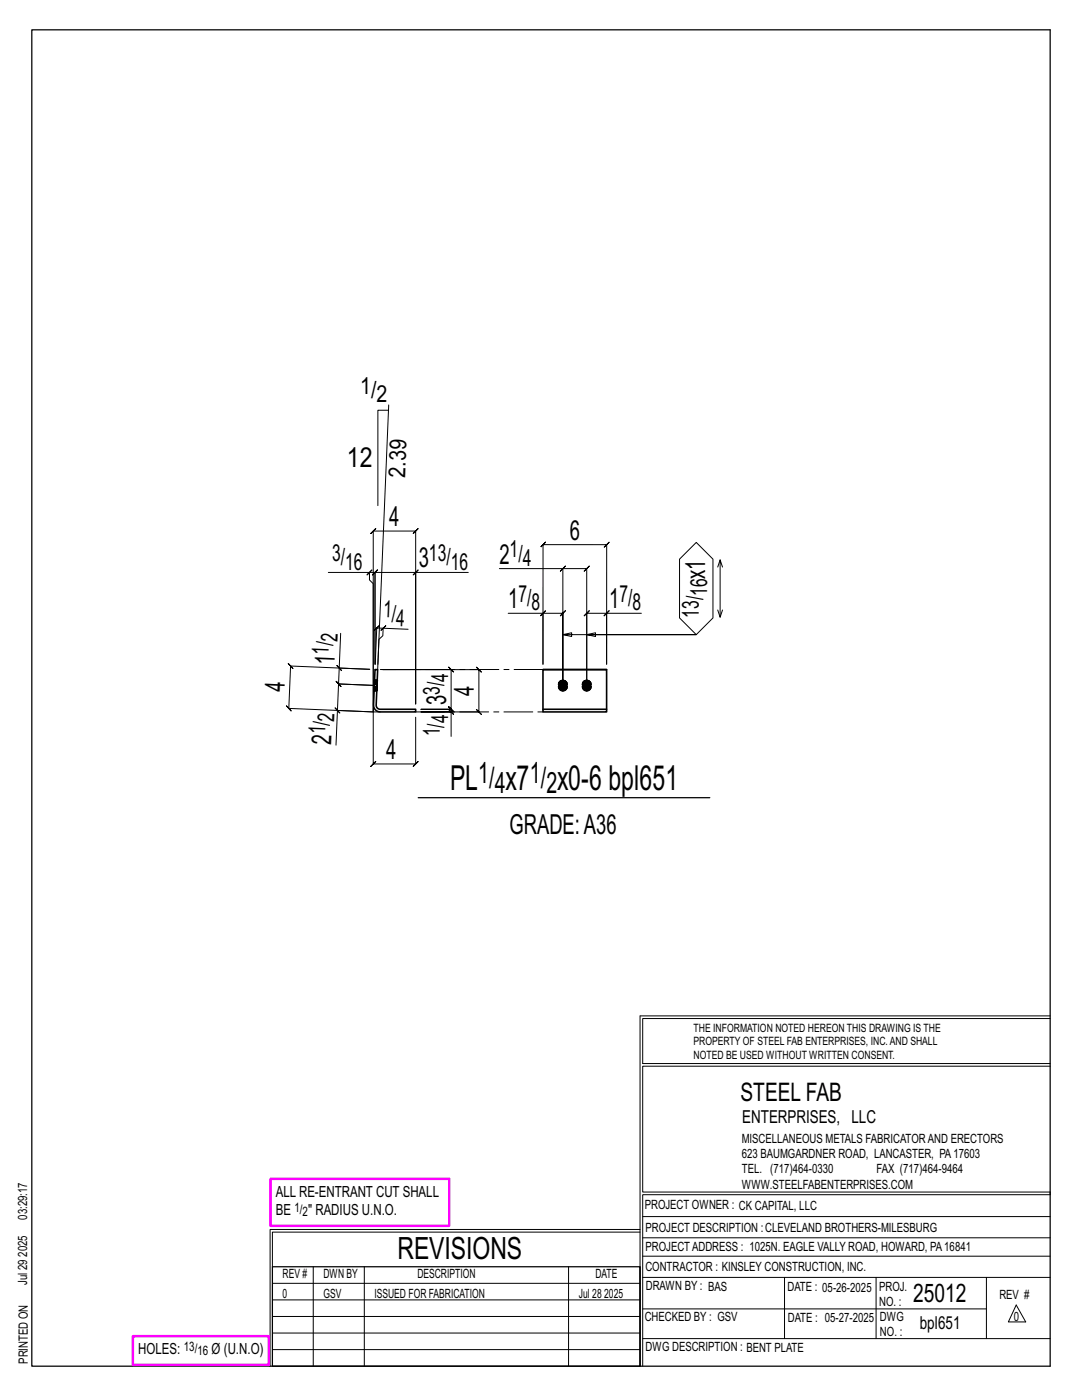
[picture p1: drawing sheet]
<svg xmlns="http://www.w3.org/2000/svg" width="216mm" height="279mm" viewBox="0 0 216 279" stroke-linecap="round" stroke-linejoin="round" font-family="sans-serif">
<g fill="none" stroke="#000" stroke-width=".2">
<path d="M77.5 81.9h-2.1v19M77.6 80.8l-2.2 52.8M65.5 114.2h8.2v1.5l.8 .8v36l-.5 .5 1-1-.5 .5h8.4l-.5 .5 1-1-.5 .5v-9.4M73.2 114.7l1-1zM73.7 114.2h1.1l-.5 .5 1-1-.5 .5v18.4v-18.4l-.5 .5 1-1-.5 .5h8.1M82.9 114.2l.5-.5-1 1zM93.4 114.2h-10.5v26.3v-34.5l.5-.5-1 1 .5-.5h-8.4l.5-.5-1 1 .5-.5v36.1l-16.9-.7 .5 .5-.9-1 .4 .5 .4-8.5 .5 .5-1-1 .5 .5 15.8 .7-6.1-.3 .3-6.9M99.6 113.5h12.7v23.3v-14.4l.5-.5-1 1 .5-.5h-4M112.3 113.5h4.8l-.5 .5 1-1-.5 .5v23.3v-14.4l-.5 .5 1-1-.5 .5h3.9M112.8 113l-1 1zM143.7 111.7l-.5 1.5M144.2 113.2l-.5-1.5v11.5"/>
<path d="M67.2 132.8l1 1zM67.7 133.3l-.1 3.2-.5-.5 .9 1-.4-.5 7.1 .3-7.1-.3-.5-.5 .9 1-.4-.5-.3 5.3M75.9 133.6h14.1l-.5-.5 1 1-.5-.5v8l-.5-.5 1 1-.5-.5h-6h6l-.5-.5 1 1-.5-.5v.5M75.9 125.9l1.1-1zM76.4 133.6h19.2l-.5-.5 1 1-.5-.5v8.5l-.5-.5 1 1-.5-.5h-11.6h6v4.9M76.5 125.4l-1.3-.1 .5-.5-1 1 .5-.5-.3 7.3M81.4 125.6l-4.9-.2-.1 1.5-.8 .7-.2 5M101.4 122.4h6.9v10.2l.1-23.9-.5 .5 1-1-.5 .5h12.7l-.5 .5 1-1-.5 .5-.1 23.9v-10.2h7M108.3 122.4l.5-.5-1 1zM112.3 126.7l1.8 .3v-.7l-1.8 .4h26.6l-3.3-3.4v-11.7l3.3-3.3 3.4 3.3v11.7l-3.4 3.4h-21.8l1.7-.4v.7l-1.7-.3M121 122.4l.5-.5-1 1zM143.2 121.7l.5 1.5 .5-1.5"/>
<path d="M66.9 141.3l.9 1zM74.5 142.1l-7.2-.3-.3 6.9M89.5 141.6l1 1zM127.7 202.7v70M127.7 202.7h81.8M209.5 203.3h-81.3v9h81.3M209.5 212.8h-81.3v25.1h81.3v.5h-81.3v34.3M54.4 259.4h73.3M54.4 256.1h73.3M62.5 252.8v19.9M72.7 252.8v19.9M113.4 252.8v19.9"/>
<path d="M127.7 245.4h-73.8v27.3M127.7 245.9h-73.3v6.9M128.2 242.8h81.3M128.2 254.9h81.3M128.2 250.7h81.3M128.2 247h81.3M156.5 254.9v12.2M174.8 254.9v12.2M196.8 254.9v12.2M54.4 269.3h73.3M54.4 266h73.3M54.4 262.7h73.3"/>
<path d="M128.2 261.2h68.6M128.2 267.1h81.3M202.8 260.4l1.9 3.4h-3.5z"/>
</g>
<path d="M6.3 6h203.2v266.7h-203.2zM83.5 159.2h58.1M54.4 252.8h73.3v19.9h-73.3z" fill="none" stroke="#000" stroke-width=".25"/>
<path d="M54 235.3h35.6v9.3h-35.6zM26.5 266.7h27.1v5.7h-27.1z" fill="none" stroke="#f0f" stroke-width=".5"/>
<path d="M111.7 136a.91 .91 0 0 1 1.1-.1 .91 .91 0 0 1 .4 1.1 .9 .9 0 0 1-1.1 .9 .9 .9 0 0 1-.6-1.3zM116.5 136a.91 .91 0 0 1 1.1-.1 .91 .91 0 0 1 .3 1.1 .9 .9 0 0 1-1.1 .9 .9 .9 0 0 1-.6-1.3z" fill="#000" stroke="#000" stroke-width=".2"/>
<g fill="none" stroke="#000" stroke-width=".32">
<path d="M74.7 135.7v2.2zM74.8 133.6h.6l-.3 7.1 .2 .6 .6 .3h7v.5h-7a1.32 1.32 0 0 1-1.4-1.4zM75.2 137.9h.1M75.2 137.6v.2zM75.2 137.3v.3zM75.2 137v.3zM75.2 136.6v.4zM75.2 136.3v.3zM75.3 136v.3zM75.3 135.8v.2zM75.3 135.8h.1M108.3 133.6h12.7"/>
<path d="M111.5 137a.86 .86 0 0 0 .8 .9 .86 .86 0 0 0 .9-.9M111.7 136l-.2 .6M112.9 136l.3 .6M116.2 137a.86 .86 0 0 0 .9 .9 .86 .86 0 0 0 .8-.9M116.5 136l-.3 .6M117.7 136l.2 .6M108.3 141.6h12.7v.5h-12.7zM108.3 141.6v-8h12.7v8"/>
</g>
<g fill="none" stroke="#000" stroke-width=".2" stroke-dasharray="2 1.4">
<path d="M74.7 137.6h.5v.2h-.6zM74.7 137.9h.5M74.7 137.8h.5zM74.7 137.6h.5zM74.7 137.3h.5v.3h-.5zM74.7 137.3h.5zM74.7 137h.5v.3h-.5zM74.7 137h.5zM74.7 136.6h.5v.4h-.5zM74.7 136.6h.5zM74.7 136.3h.6l-.1 .3h-.5zM74.7 136.3h.5z"/>
<path d="M74.7 136h.6v.3h-.6zM74.7 135.8h.6v.2h-.6zM74.7 135.7l.6 .1zM74.7 136h.6zM74.7 135.8h.6zM75.2 137.9h-.5h.5M75.3 135.8l-.6-.1M111.5 136.6v-.3l.5-.5-.3 .2M111.7 136a.91 .91 0 0 1 1.1-.1 .91 .91 0 0 1 .4 1.1 .9 .9 0 0 1-1.1 .8 .9 .9 0 0 1-.6-1.2zM112 135.8l.3-.1zM112.3 135.7l.3 .1zM112.6 135.8l.3 .2z"/>
<path d="M112.9 136l.3 .6M113.2 137l-.3 .6-.6 .3-.6-.3-.2-.6M116.2 136.6l.1-.3 .4-.5-.2 .2M116.5 136a.91 .91 0 0 1 1.1-.1 .91 .91 0 0 1 .3 1.1 .9 .9 0 0 1-1.1 .8 .9 .9 0 0 1-.6-1.2zM116.7 135.8l.4-.1zM117.1 135.7l.3 .1zM117.4 135.8l.3 .2zM117.7 136l.2 .6M117.9 137l-.2 .6-.6 .3-.6-.3-.3-.6"/>
</g>
<path d="M108.3 133.6h-33.5M74.5 140.7v1.4h1.4M82.9 142.1h25.4" fill="none" stroke="#000" stroke-width=".2" stroke-dasharray="5.8 1 1 1"/>
<g font-size="6.9">
<text x="89.8" y="157.7">PL</text>
<text x="100.9" y="157.7">x7</text>
<text x="111.2" y="157.7">x0-6 bpl651</text>
</g>
<text font-size="6.1" x="79.3" y="251.3">REVISIONS</text>
<g font-size="5.9">
<text x="95.4" y="156.2">1/</text>
<text x="98.7" y="158.3">4</text>
<text x="105.8" y="156.2">1/</text>
<text x="109" y="158.3">2</text>
</g>
<g font-size="5.5">
<text x="69.2" y="93.2">12</text>
<text x="77.7" y="105">4</text>
<text x="113.7" y="107.7">6</text>
<text x="83.5" y="113.3">3</text>
<text x="99.6" y="112.5">2</text>
<text x="140.7" y="115.5" transform="rotate(-90 140.7 115.5)">x1</text>
<text x="101.4" y="121.4">1</text>
<text x="121.6" y="121.4">1</text>
<text x="66.7" y="132.8" transform="rotate(-88 66.7 132.8)">1</text>
<text x="56.8" y="138.2" transform="rotate(-88 56.8 138.2)">4</text>
<text x="89" y="140.8" transform="rotate(-90 89 140.8)">3</text>
<text x="94.6" y="138.9" transform="rotate(-90 94.6 138.9)">4</text>
<text x="66.1" y="148.7" transform="rotate(-88 66.1 148.7)">2</text>
<text x="77" y="151.5">4</text>
<text x="101.7" y="166.5">GRADE:A36</text>
</g>
<g font-size="5.1">
<text x="147.8" y="219.8">STEEL FAB</text>
<text x="182.2" y="259.9">25012</text>
</g>
<g font-size="4.7">
<text x="71.9" y="78.6">1/</text>
<text x="75.1" y="80.2">2</text>
<text x="80.8" y="95.4" transform="rotate(-88 80.8 95.4)">2.39</text>
<text x="66.3" y="112">3/</text>
<text x="68.9" y="113.7">16</text>
<text x="85.6" y="112">13/</text>
<text x="90" y="113.7">16</text>
<text x="101.7" y="111.2">1/</text>
<text x="104.3" y="112.9">4</text>
<text x="141.1" y="119" transform="rotate(-90 141.1 119)">16</text>
<text x="76.4" y="123.1" transform="rotate(2 76.4 123.1)">1/</text>
<text x="79" y="124.9" transform="rotate(2 79 124.9)">4</text>
<text x="103.5" y="120.2">7/</text>
<text x="106.1" y="121.8">8</text>
<text x="123.6" y="120.2">7/</text>
<text x="126.2" y="121.8">8</text>
<text x="139.5" y="123.3" transform="rotate(-90 139.5 123.3)">13/</text>
<text x="65.6" y="130.7" transform="rotate(-88 65.6 130.7)">1/</text>
<text x="67.3" y="128.1" transform="rotate(-88 67.3 128.1)">2</text>
<text x="89.4" y="136.1" transform="rotate(-90 89.4 136.1)">4</text>
<text x="87.8" y="138.7" transform="rotate(-90 87.8 138.7)">3/</text>
<text x="64.9" y="146.6" transform="rotate(-88 64.9 146.6)">1/</text>
<text x="66.7" y="144" transform="rotate(-88 66.7 144)">2</text>
<text x="87.8" y="147" transform="rotate(-90 87.8 147)">1/</text>
<text x="89.4" y="144.4" transform="rotate(-90 89.4 144.4)">4</text>
</g>
<g font-size="3.6">
<text x="148.1" y="224.1">ENTERPRISES, LLC</text>
<text x="183.5" y="265.2">bpl651</text>
</g>
<g font-size="3.1">
<text x="55" y="238.9">ALL RE-ENTRANT CUT SHALL</text>
<text x="55" y="242.5">BE</text>
<text x="61.5" y="242.5">&quot; RADIUS U.N.O.</text>
<text x="27.6" y="270.2">HOLES:</text>
<text x="42.2" y="270.2">Ø (U.N.O)</text>
</g>
<g font-size="2.6">
<text x="58.8" y="241.8">1/</text>
<text x="60.4" y="242.7">2</text>
<text x="36.7" y="269.6">13/</text>
<text x="39.4" y="270.5">16</text>
</g>
<g font-size="2.5">
<text x="148" y="231.2">623 BAUMGARDNER ROAD, LANCASTER, PA17603</text>
<text x="148" y="228.1">MISCELLANEOUS METALS FABRICATORAND ERECTORS</text>
<text x="148" y="237.2">WWW.STEELFABENTERPRISES.COM</text>
<text x="148" y="234.2">TEL. (717)464-0330</text>
<text x="174.9" y="234.2">FAX (717)464-9464</text>
<text x="5.4" y="243.4" transform="rotate(-90 5.4 243.4)">03:29:17</text>
<text x="128.7" y="241.3">PROJECT OWNER : CK CAPITAL, LLC</text>
<text x="128.8" y="246">PROJECT DESCRIPTION :CLEVELAND BROTHERS-MILESBURG</text>
<text x="5.4" y="250.8" transform="rotate(-90 5.4 250.8)">2025</text>
<text x="128.8" y="249.7">PROJECTADDRESS : 1025N. EAGLE VALLY ROAD, HOWARD, PA16841</text>
<text x="5.4" y="256.5" transform="rotate(-90 5.4 256.5)">Jul 29</text>
<text x="56.4" y="255">REV #</text>
<text x="64.5" y="255">DWN BY</text>
<text x="83.3" y="255">DESCRIPTION</text>
<text x="118.8" y="255">DATE</text>
<text x="128.8" y="253.7">CONTRACTOR : KINSLEY CONSTRUCTION, INC.</text>
<text x="128.9" y="257.5">DRAWN BY : BAS</text>
<text x="157.1" y="257.6">DATE : 05-26-2025</text>
<text x="175.4" y="257.7">PROJ.</text>
<text x="56.4" y="259">0</text>
<text x="64.5" y="259">GSV</text>
<text x="74.7" y="259">ISSUED FOR FABRICATION</text>
<text x="115.5" y="259">Jul 28</text>
<text x="120.6" y="259">2025</text>
<text x="128.6" y="263.7">CHECKED BY : GSV</text>
<text x="157.2" y="263.7">DATE : 05-27-2025</text>
<text x="175.4" y="260.7">NO. :</text>
<text x="175.6" y="263.7">DWG</text>
<text x="199.4" y="259.2">REV #</text>
<text x="202.3" y="263.7">0</text>
<text x="128.8" y="269.7">DWG DESCRIPTION : BENT PLATE</text>
<text x="175.6" y="266.7">NO. :</text>
<text x="5.5" y="272.2" transform="rotate(-90 5.5 272.2)">PRINTED ON</text>
</g>
<g font-size="2.3">
<text x="138.4" y="208.6">PROPERTY OF STEEL FAB ENTERPRISES, INC.AND SHALL</text>
<text x="138.4" y="205.9">THE INFORMATION NOTED HEREON THIS DRAWING IS THE</text>
<text x="138.4" y="211.3">NOTED BE USED WITHOUT WRITTEN CONSENT.</text>
</g>
</svg>
